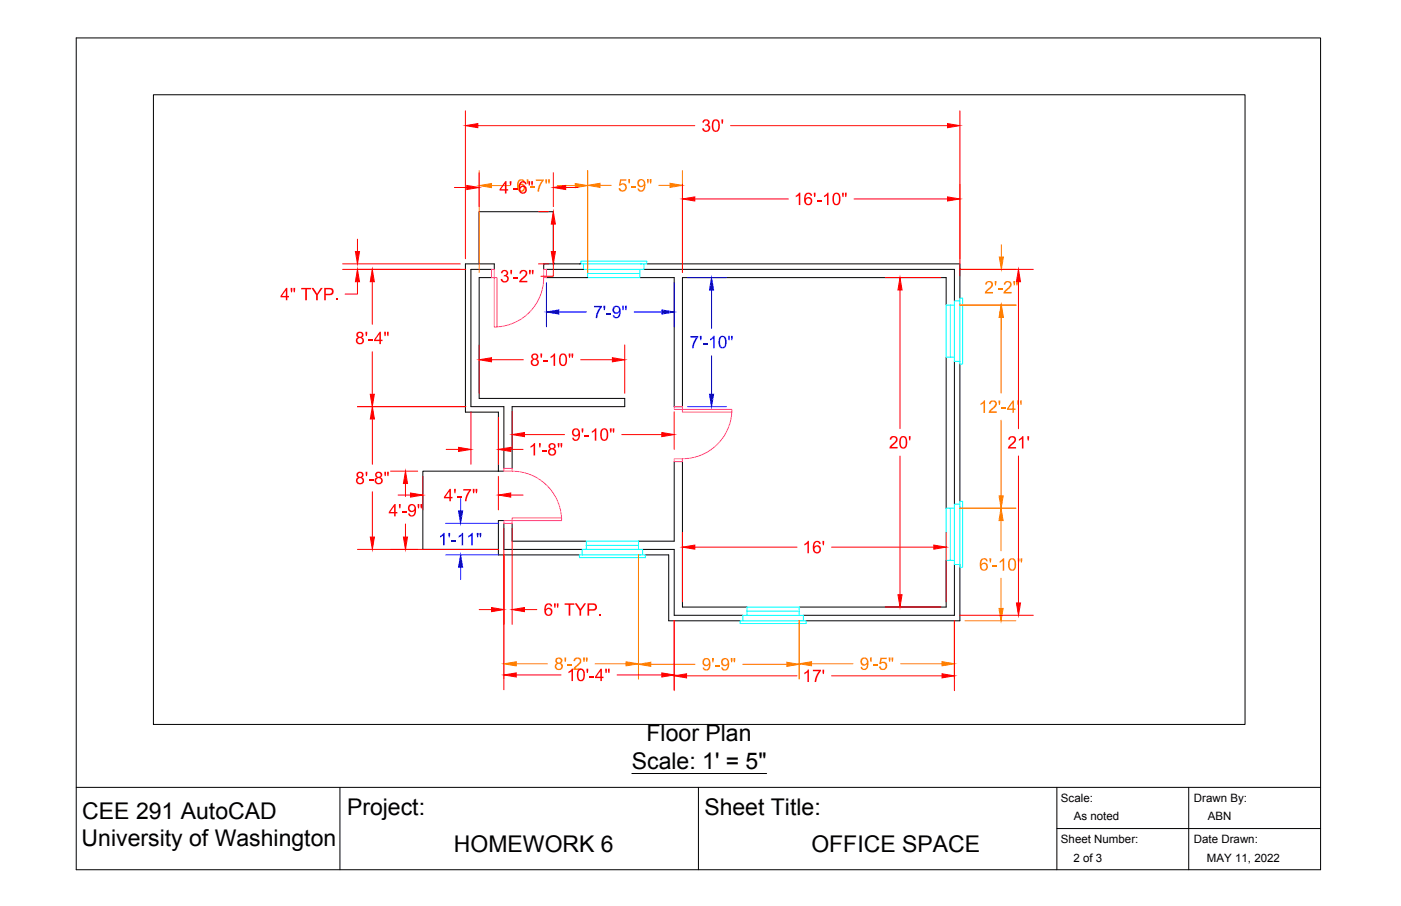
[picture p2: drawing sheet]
<svg xmlns="http://www.w3.org/2000/svg" width="432mm" height="279mm" viewBox="0 0 432 279" stroke-linecap="round" stroke-linejoin="round" font-family="sans-serif">
<!-- layer: Walls -->
<g fill="none" stroke="#000" stroke-width=".31">
<path d="M151.5 83.1h-6.4v42.3h10.2v19.1M151.5 85.6h-3.8v37.3h44.9v2.5h-34.8v19.1M152.3 81.4h-8.9v45.7h10.2v18.2h1.7M167.6 81.4h11M168.4 83.1h11M168.4 85.6h12.3M170.8 81.4h.1M197.2 85.6h10.6v39.8h2.5v-39.8h81.3v8.5M198.5 83.1h95.7v9.7M199.3 81.4h96.5v10.6M291.6 110.2v46.5M294.2 111.4v44.1"/>
<path d="M295.8 112.3v42.3M155.3 161.4v8h24.1M155.3 160.5h-1.7v10.6h25M157.8 161.4v5.5h22.9M196.8 166.9h11v-24.6h2.5v44.9h19.9M198.1 169.4h9.7v20.4h21.2M198.9 171.1h7.2v20.3h22M291.6 172.8v14.4h-45.3M294.2 174.1v15.7h-46.6M295.8 174.1v17.3h-47.4"/>
</g>
<!-- layer: Windows -->
<g fill="none" stroke="#0ff" stroke-width=".31">
<path d="M179.9 81.4v1.7h1.2M179.9 81.4h-.9v-.9h20.3v.9h-.8M179.9 81.4h17.9M181.1 83.1v2.5h16.1v-2.5M181.1 84.3h16.1M181.1 83.1h16.1M197.2 81.4h1.3v1.7h-1.3M292.9 94.1v16.1M294.2 94.1v-1.3h1.6v1.3M294.2 94.1h-2.6v16.1h2.6M294.2 94.1v16.1M295.8 92.8v-.8h.9v20.3h-.9v-.9"/>
<path d="M295.8 93.4v18M294.2 110.2v1.2h1.6M292.9 156.7v16.1M294.2 156.7v-1.2h1.6v1.2M294.2 156.7h-2.6v16.1h2.6M294.2 156.7v16.1M295.8 155.5v-.9h.9v20.3h-.9v-.8M295.8 156.1v18M179.4 171.1h-.8v.9h20.3v-.9h-.8M179.4 171.1h18M180.7 169.4h-1.3v1.7M180.7 169.4v-2.5h16.1v2.5"/>
<path d="M180.7 168.2h16.1M180.7 169.4h16.1M196.8 169.4h1.3v1.7h-1.3M294.2 172.8v1.3h1.6M229 191.4h-.9v.9h20.3v-.9h-.8M229 191.4h18M230.2 189.8h-1.2v1.6M230.2 189.8v-2.6h16.1v2.6M230.2 188.5h16.1M230.2 189.8h16.1M246.3 189.8h1.3v1.6h-1.3"/>
</g>
<!-- layer: Porch and Entrance -->
<path d="M147.7 81.4v-16.1h22.8v16.1M178.6 81.4h.4M179.4 83.1h.5M180.7 85.6h.4M153.6 145.3h-23.3v24.1h23.3" fill="none" stroke="#000" stroke-width=".31"/>
<!-- layer: Doors -->
<path d="M151.5 83.1h.8v2.5h.9v15.3h-.9v-15.3h-.8zM167.6 83.1h.8v2.5h-.8a15.2 15.2 0 0 1-14.4 15.2M207.8 125.4h2.5v.9h15.3v.8h-15.3v-.8h-2.5zM225.5 127.1a15.2 15.2 0 0 1-15.2 14.4M155.3 144.5h2.5v.8h-2.5zM157.8 145.3a15.2 15.2 0 0 1 15.3 14.4M207.8 141.5h2.5v.8h-2.5zM155.3 160.5h2.5v-.8h15.3v.8h-15.3v.9h-2.5z" fill="none" stroke="#f0f" stroke-width=".31"/>
<!-- layer: DIm to Windows -->
<g fill="none" stroke="#ff7f00" stroke-width=".31">
<path d="M147.7 52.7v31.3M151.5 57.2h5.6M171.8 57.2h5.5M181.1 52.6v31.4M184.9 57.2h3.5M203.1 57.2h3.4M210.3 52.6v31.4M308.6 75.5v3.8M295.7 83.1h17.5M295.7 94.1h17.5M308.5 97.9v23.3M308.6 97.9v3.8"/>
<path d="M308.5 129.6v23.3M295.7 156.7h17.4M155.3 171v38.3M196.8 171v38.4M308.5 160.5v9.4M308.5 178.3v9.3M246.3 191.3v18.1M294.2 191.3v18M297.4 191.4h15.7M159.1 204.7h9.6M183.4 204.7h9.6M200.6 204.9h13.6"/>
<path d="M228.9 204.9h13.6M250.1 204.7h12.8M277.6 204.7h12.7"/>
</g>
<g fill="#ff7f00" stroke="#ff7f00" stroke-width=".31">
<path d="M147.7 57.2l3.8-.6v1.3z"/>
<path d="M177.3 56.6l3.8 .6-3.8 .7z"/>
<path d="M181.1 57.2l3.8-.7v1.3z"/>
<path d="M206.5 56.5l3.8 .7-3.8 .6z"/>
<path d="M308 79.3h1.3l-.7 3.8z"/>
<path d="M308.6 94.1l.7 3.8h-1.3z"/>
<path d="M308.5 94.1l.7 3.8h-1.3z"/>
<path d="M307.9 152.9h1.3l-.7 3.8z"/>
<path d="M308.5 156.7l.7 3.8h-1.3z"/>
<path d="M307.9 187.6h1.3l-.7 3.8z"/>
<path d="M290.3 204.1l3.9 .6-3.9 .6z"/>
<path d="M196.8 204.9l3.8-.7v1.3z"/>
<path d="M242.5 204.2l3.8 .7-3.8 .6z"/>
<path d="M155.3 204.7l3.8-.6v1.3z"/>
<path d="M193 204.1l3.8 .6-3.8 .7z"/>
</g>
<!-- layer: Dim to Door -->
<path d="M168.4 87.2v13.6M172.2 96.2h8.6M195.5 96.2h8.5M207.8 87.2v13.6M211.9 85.6h12M219.3 89.4v11.9M219.3 109.7v11.9M211.9 125.4h12M142 153.8v3.8M137.4 161.4h16.3M137.4 171.1h16.3M142 174.9v3.8" fill="none" stroke="#00f" stroke-width=".31"/>
<g fill="#00f" stroke="#00f" stroke-width=".31">
<path d="M204 95.6l3.8 .6-3.8 .7z"/>
<path d="M168.4 96.2l3.8-.6v1.3z"/>
<path d="M219.3 85.6l.6 3.8h-1.2z"/>
<path d="M218.7 121.6h1.2l-.6 3.8z"/>
<path d="M141.3 157.6h1.3l-.6 3.8z"/>
<path d="M142 171.1l.6 3.8h-1.3z"/>
</g>
<!-- layer: Dimensions -->
<g fill="none" stroke="#f00" stroke-width=".31">
<path d="M143.4 34.2v45.6M147.3 38.7h66.8M225.2 38.7h66.8M295.8 34.2v50.9M140.1 57.8h3.8M147.7 53.2v10.5M170.5 53.2v10.5M174.3 57.8h3.9M210.3 56.8v27.2M110.2 73.8v3.8M166 65.3h3M170.5 69.1v8.5"/>
<path d="M214.1 61.4h28.9M263.2 61.4h28.8M105.6 81.4h36.3M105.6 83.1h38M110.2 86.9v3.8h-3.8M114.7 86.9v13.1M166 81.4h3M170.5 81.4v3.8h-3.8M272.8 85.6h17.2M277.4 89.4v42.8M295.7 83.1h22.8M313.9 86.9v45.3"/>
<path d="M114.7 108.5v13.1M147.7 106.4v14.9M151.5 110.9h9.8M179 110.9h9.7M192.6 106.4v14.9M110.2 125.4h33.4M114.8 129.2v14M137.5 138.6h3.8M145.1 127v16.2M153.6 128.7v14.5M157.4 138.6h3.8M157.8 127v11.6"/>
<path d="M161.6 134h12.4M191.6 134h12.4M207.8 127v11.6M114.8 151.7v13.9M120.4 145.3h8.3M122.7 152.7h3.8M125 149.1v4M130.3 146.9v10.3M153.6 146.9v10.3M157.4 152.7h3.8M277.4 140.6v42.8M313.9 140.6v45.3"/>
<path d="M110.2 169.4h43.5M125 161.6v4M155.3 163v49.7M157.8 163v29.6M210.3 164.2v21.4M214.1 168.7h31.5M256.3 168.7h31.5M291.6 164.2v21.4M147.7 188h3.8M161.6 188h3.9M207.8 191.3v21.7M272.8 187.2h17.2"/>
<path d="M294.2 191.3v21.7M295.7 189.8h22.8M159.1 208.1h13.8M190.2 208.1h13.8M211.6 208.4h34M256.3 208.4h34"/>
</g>
<g fill="#f00" stroke="#f00" stroke-width=".31">
<path d="M143.9 57.2l3.8 .6-3.8 .7z"/>
<path d="M170.5 57.8l3.8-.6v1.3z"/>
<path d="M170.5 65.3l.7 3.8h-1.3z"/>
<path d="M169.9 77.6h1.3l-.7 3.8z"/>
<path d="M143.4 38.7l3.9-.6v1.3z"/>
<path d="M292 38.1l3.8 .6-3.8 .7z"/>
<path d="M210.3 61.4l3.8-.7v1.3z"/>
<path d="M292 60.7l3.8 .7-3.8 .6z"/>
<path d="M313.9 83.1l.6 3.8h-1.2z"/>
<path d="M313.3 185.9h1.2l-.6 3.9z"/>
<path d="M210.3 168.7l3.8-.6v1.3z"/>
<path d="M287.8 168.1l3.8 .6-3.8 .7z"/>
<path d="M277.4 85.6l.6 3.8h-1.2z"/>
<path d="M276.8 183.4h1.2l-.6 3.8z"/>
<path d="M207.8 208.4l3.8-.6v1.3z"/>
<path d="M290.3 207.8l3.9 .6-3.9 .7z"/>
<path d="M204 207.5l3.8 .6-3.8 .7z"/>
<path d="M155.3 208.1l3.8-.6v1.3z"/>
<path d="M157.8 134l3.8-.6v1.3z"/>
<path d="M204 133.4l3.8 .6-3.8 .7z"/>
<path d="M147.7 110.9l3.8-.6v1.3z"/>
<path d="M188.7 110.3l3.9 .6-3.9 .7z"/>
<path d="M114.7 83.1l.7 3.8h-1.3z"/>
<path d="M114.1 121.6h1.3l-.7 3.8z"/>
<path d="M114.8 125.4l.6 3.8h-1.3z"/>
<path d="M114.1 165.6h1.3l-.6 3.8z"/>
<path d="M141.3 138l3.8 .6-3.8 .6z"/>
<path d="M153.6 138.6l3.8-.6v1.2z"/>
<path d="M125 145.3l.6 3.8h-1.3z"/>
<path d="M124.3 165.6h1.3l-.6 3.8z"/>
<path d="M126.5 152l3.8 .7-3.8 .6z"/>
<path d="M153.6 152.7l3.8-.7v1.3z"/>
<path d="M151.5 187.4l3.8 .6-3.8 .6z"/>
<path d="M157.8 188l3.8-.6v1.2z"/>
<path d="M109.5 77.6h1.3l-.6 3.8z"/>
<path d="M110.2 83.1l.6 3.8h-1.3z"/>
</g>
<!-- layer: 0 -->
<path d="M23.5 11.7h383.5v256.5h-383.5zM194.7 238.5h41.6M23.5 242.8h383.5M104.8 242.8v25.4M215.3 242.8v25.4M325.7 242.8v25.4M325.7 255.5h81.3M366.4 242.8v25.4" fill="none" stroke="#000" stroke-width=".31"/>
<!-- layer: VIEWPORT -->
<path d="M47.3 29.2h336.4v194.2h-336.4z" fill="none" stroke="#000" stroke-width=".31"/>
<g font-size="7.1">
<text x="199.3" y="228.5">Floor Plan</text>
<text x="194.7" y="237">Scale: 1' = 5&quot;</text>
<text x="107" y="251.3">Project:</text>
<text x="217.1" y="251.4">Sheet Title:</text>
<text x="25.4" y="252.4">CEE 291 AutoCAD</text>
<text x="25.2" y="261">University of Washington</text>
<text x="139.9" y="262.9">HOMEWORK 6</text>
<text x="250.1" y="262.9">OFFICE SPACE</text>
</g>
<g font-size="5.9" fill="#f00">
<text x="216.2" y="40.6">30'</text>
<text x="153.9" y="59.7">4'-6&quot;</text>
<text x="159.1" y="59.1">6'-7&quot;</text>
<text x="244.7" y="63.2">16'-10&quot;</text>
<text x="154.1" y="87.1">3'-2&quot;</text>
<text x="86.4" y="92.6">4&quot; TYP.</text>
<text x="109.5" y="106.1">8'-4&quot;</text>
<text x="163.4" y="112.8">8'-10&quot;</text>
<text x="176.1" y="135.9">9'-10&quot;</text>
<text x="162.9" y="140.5">1'-8&quot;</text>
<text x="274" y="138.3">20'</text>
<text x="310.5" y="138.3">21'</text>
<text x="109.5" y="149.3">8'-8&quot;</text>
<text x="136.8" y="154.6">4'-7&quot;</text>
<text x="119.8" y="159.3">4'-9&quot;</text>
<text x="247.4" y="170.6">16'</text>
<text x="167.6" y="189.9">6&quot; TYP.</text>
<text x="170.8" y="206.6">8'-2&quot;</text>
<text x="174.6" y="210">10'-4&quot;</text>
<text x="247.4" y="210.3">17'</text>
</g>
<g font-size="5.9" fill="#ff7f00">
<text x="190.5" y="59">5'-9&quot;</text>
<text x="303.4" y="90.5">2'-2&quot;</text>
<text x="301.6" y="127.3">12'-4&quot;</text>
<text x="301.8" y="176">6'-10&quot;</text>
<text x="216.3" y="206.7">9'-9&quot;</text>
<text x="264.9" y="206.6">9'-5&quot;</text>
</g>
<g font-size="5.9" fill="#00f">
<text x="182.8" y="98.1">7'-9&quot;</text>
<text x="212.5" y="107.4">7'-10&quot;</text>
<text x="135" y="168.2">1'-11&quot;</text>
</g>
<g font-size="3.5">
<text x="327" y="247.4">Scale:</text>
<text x="368" y="247.4">Drawn By:</text>
<text x="331" y="253">As noted</text>
<text x="372.3" y="253">ABN</text>
<text x="327" y="260.1">Sheet Number:</text>
<text x="368" y="260.1">Date Drawn:</text>
<text x="330.9" y="265.7">2 of 3</text>
<text x="372" y="265.7">MAY 11, 2022</text>
</g>
</svg>
